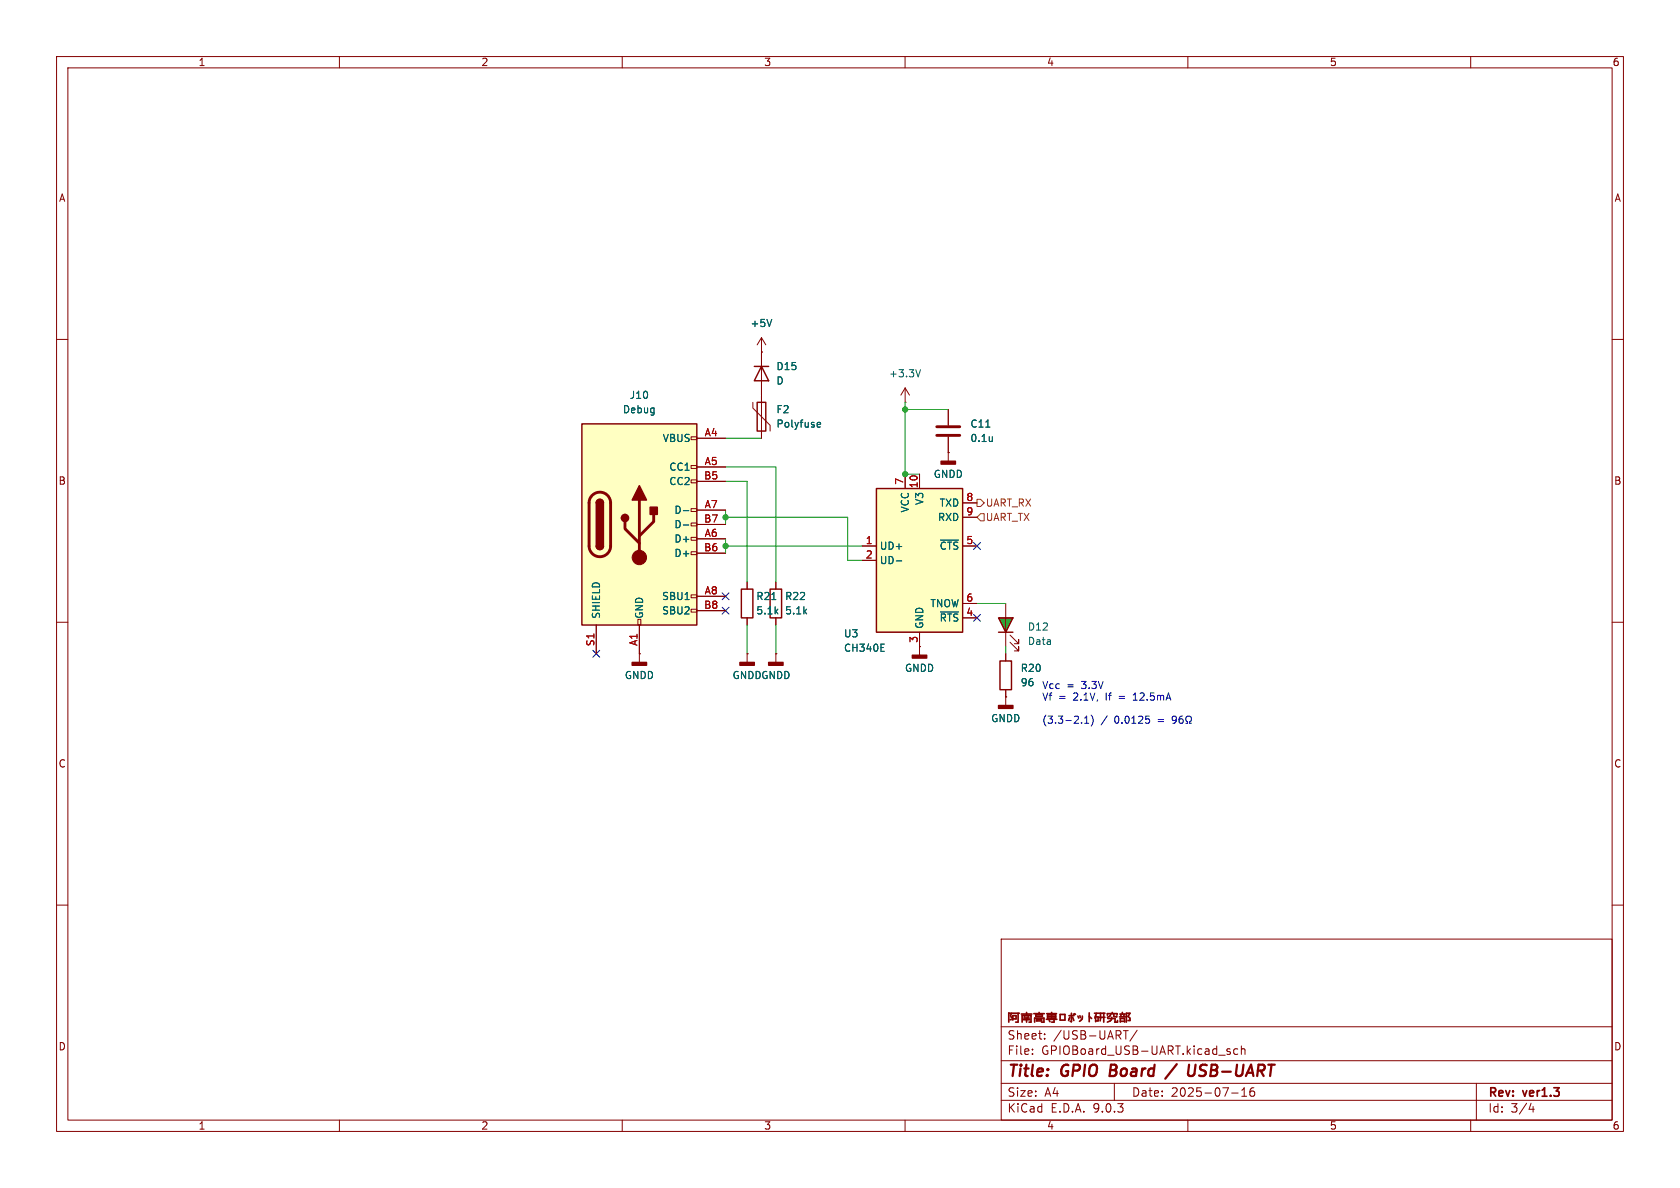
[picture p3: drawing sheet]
(kicad_sch
 (version 20250114)
 (generator "eeschema")
 (generator_version "9.0")
 (paper "A4")
 (title_block
  (title "GPIO Board / USB-UART")
  (date "2025-07-16")
  (rev "ver1.3")
  (company "阿南高専ロボット研究部"))
 (lib_symbols
  (symbol "Connector:USB_C_Receptacle_USB2.0_16P"
   (pin_names
    (offset 1.016)) (exclude_from_sim no) (in_bom yes) (on_board yes)
   (property "Reference" "J" (at 0 22.225 0) (effects (font (size 1.27 1.27))))
   (property "Value" "USB_C_Receptacle_USB2.0_16P" (at 0 19.685 0) (effects (font (size 1.27 1.27))))
   (property "Footprint" "" (at 3.81 0 0) (effects (font (size 1.27 1.27)) (hide yes)))
   (property "Datasheet" "https://www.usb.org/sites/default/files/documents/usb_type-c.zip" (at 3.81 0 0) (effects (font (size 1.27 1.27)) (hide yes)))
   (property "Description" "USB 2.0-only 16P Type-C Receptacle connector" (at 0 0 0) (effects (font (size 1.27 1.27)) (hide yes)))
   (symbol "USB_C_Receptacle_USB2.0_16P_0_0"
    (rectangle (start -0.254 -17.78) (end 0.254 -16.764) (stroke (width 0) (type default)) (fill (type none)))
    (rectangle (start 10.16 15.494) (end 9.144 14.986) (stroke (width 0) (type default)) (fill (type none)))
    (rectangle (start 10.16 10.414) (end 9.144 9.906) (stroke (width 0) (type default)) (fill (type none)))
    (rectangle (start 10.16 7.874) (end 9.144 7.366) (stroke (width 0) (type default)) (fill (type none)))
    (rectangle (start 10.16 2.794) (end 9.144 2.286) (stroke (width 0) (type default)) (fill (type none)))
    (rectangle (start 10.16 0.254) (end 9.144 -0.254) (stroke (width 0) (type default)) (fill (type none)))
    (rectangle (start 10.16 -2.286) (end 9.144 -2.794) (stroke (width 0) (type default)) (fill (type none)))
    (rectangle (start 10.16 -4.826) (end 9.144 -5.334) (stroke (width 0) (type default)) (fill (type none)))
    (rectangle (start 10.16 -12.446) (end 9.144 -12.954) (stroke (width 0) (type default)) (fill (type none)))
    (rectangle (start 10.16 -14.986) (end 9.144 -15.494) (stroke (width 0) (type default)) (fill (type none))))
   (symbol "USB_C_Receptacle_USB2.0_16P_0_1"
    (rectangle (start -10.16 17.78) (end 10.16 -17.78) (stroke (width 0.254) (type default)) (fill (type background)))
    (polyline (pts (xy -8.89 -3.81) (xy -8.89 3.81)) (stroke (width 0.508) (type default)) (fill (type none)))
    (rectangle (start -7.62 -3.81) (end -6.35 3.81) (stroke (width 0.254) (type default)) (fill (type outline)))
    (arc (start -7.62 3.81) (mid -6.985 4.4423) (end -6.35 3.81) (stroke (width 0.254) (type default)) (fill (type none)))
    (arc (start -7.62 3.81) (mid -6.985 4.4423) (end -6.35 3.81) (stroke (width 0.254) (type default)) (fill (type outline)))
    (arc (start -8.89 3.81) (mid -6.985 5.7067) (end -5.08 3.81) (stroke (width 0.508) (type default)) (fill (type none)))
    (arc (start -5.08 -3.81) (mid -6.985 -5.7067) (end -8.89 -3.81) (stroke (width 0.508) (type default)) (fill (type none)))
    (arc (start -6.35 -3.81) (mid -6.985 -4.4423) (end -7.62 -3.81) (stroke (width 0.254) (type default)) (fill (type none)))
    (arc (start -6.35 -3.81) (mid -6.985 -4.4423) (end -7.62 -3.81) (stroke (width 0.254) (type default)) (fill (type outline)))
    (polyline (pts (xy -5.08 3.81) (xy -5.08 -3.81)) (stroke (width 0.508) (type default)) (fill (type none)))
    (circle (center -2.54 1.143) (radius 0.635) (stroke (width 0.254) (type default)) (fill (type outline)))
    (polyline (pts (xy -1.27 4.318) (xy 0 6.858) (xy 1.27 4.318) (xy -1.27 4.318)) (stroke (width 0.254) (type default)) (fill (type outline)))
    (polyline (pts (xy 0 -2.032) (xy 2.54 0.508) (xy 2.54 1.778)) (stroke (width 0.508) (type default)) (fill (type none)))
    (polyline (pts (xy 0 -3.302) (xy -2.54 -0.762) (xy -2.54 0.508)) (stroke (width 0.508) (type default)) (fill (type none)))
    (polyline (pts (xy 0 -5.842) (xy 0 4.318)) (stroke (width 0.508) (type default)) (fill (type none)))
    (circle (center 0 -5.842) (radius 1.27) (stroke (width 0) (type default)) (fill (type outline)))
    (rectangle (start 1.905 1.778) (end 3.175 3.048) (stroke (width 0.254) (type default)) (fill (type outline))))
   (symbol "USB_C_Receptacle_USB2.0_16P_1_1"
    (pin passive line (at -7.62 -22.86 90) (length 5.08) (name "SHIELD" (effects (font (size 1.27 1.27)))) (number "S1" (effects (font (size 1.27 1.27)))))
    (pin passive line (at 0 -22.86 90) (length 5.08) (name "GND" (effects (font (size 1.27 1.27)))) (number "A1" (effects (font (size 1.27 1.27)))))
    (pin passive line (at 0 -22.86 90) (length 5.08) (hide yes) (name "GND" (effects (font (size 1.27 1.27)))) (number "A12" (effects (font (size 1.27 1.27)))))
    (pin passive line (at 0 -22.86 90) (length 5.08) (hide yes) (name "GND" (effects (font (size 1.27 1.27)))) (number "B1" (effects (font (size 1.27 1.27)))))
    (pin passive line (at 0 -22.86 90) (length 5.08) (hide yes) (name "GND" (effects (font (size 1.27 1.27)))) (number "B12" (effects (font (size 1.27 1.27)))))
    (pin passive line (at 15.24 15.24 180) (length 5.08) (name "VBUS" (effects (font (size 1.27 1.27)))) (number "A4" (effects (font (size 1.27 1.27)))))
    (pin passive line (at 15.24 15.24 180) (length 5.08) (hide yes) (name "VBUS" (effects (font (size 1.27 1.27)))) (number "A9" (effects (font (size 1.27 1.27)))))
    (pin passive line (at 15.24 15.24 180) (length 5.08) (hide yes) (name "VBUS" (effects (font (size 1.27 1.27)))) (number "B4" (effects (font (size 1.27 1.27)))))
    (pin passive line (at 15.24 15.24 180) (length 5.08) (hide yes) (name "VBUS" (effects (font (size 1.27 1.27)))) (number "B9" (effects (font (size 1.27 1.27)))))
    (pin bidirectional line (at 15.24 10.16 180) (length 5.08) (name "CC1" (effects (font (size 1.27 1.27)))) (number "A5" (effects (font (size 1.27 1.27)))))
    (pin bidirectional line (at 15.24 7.62 180) (length 5.08) (name "CC2" (effects (font (size 1.27 1.27)))) (number "B5" (effects (font (size 1.27 1.27)))))
    (pin bidirectional line (at 15.24 2.54 180) (length 5.08) (name "D-" (effects (font (size 1.27 1.27)))) (number "A7" (effects (font (size 1.27 1.27)))))
    (pin bidirectional line (at 15.24 0 180) (length 5.08) (name "D-" (effects (font (size 1.27 1.27)))) (number "B7" (effects (font (size 1.27 1.27)))))
    (pin bidirectional line (at 15.24 -2.54 180) (length 5.08) (name "D+" (effects (font (size 1.27 1.27)))) (number "A6" (effects (font (size 1.27 1.27)))))
    (pin bidirectional line (at 15.24 -5.08 180) (length 5.08) (name "D+" (effects (font (size 1.27 1.27)))) (number "B6" (effects (font (size 1.27 1.27)))))
    (pin bidirectional line (at 15.24 -12.7 180) (length 5.08) (name "SBU1" (effects (font (size 1.27 1.27)))) (number "A8" (effects (font (size 1.27 1.27)))))
    (pin bidirectional line (at 15.24 -15.24 180) (length 5.08) (name "SBU2" (effects (font (size 1.27 1.27)))) (number "B8" (effects (font (size 1.27 1.27))))))
   (embedded_fonts no))
  (symbol "Device:C"
   (pin_numbers (hide yes))
   (pin_names
    (offset 0.254)) (exclude_from_sim no) (in_bom yes) (on_board yes)
   (property "Reference" "C" (at 0.635 2.54 0) (effects (font (size 1.27 1.27)) (justify left)))
   (property "Value" "C" (at 0.635 -2.54 0) (effects (font (size 1.27 1.27)) (justify left)))
   (property "Footprint" "" (at 0.9652 -3.81 0) (effects (font (size 1.27 1.27)) (hide yes)))
   (property "Datasheet" "~" (at 0 0 0) (effects (font (size 1.27 1.27)) (hide yes)))
   (property "Description" "Unpolarized capacitor" (at 0 0 0) (effects (font (size 1.27 1.27)) (hide yes)))
   (symbol "C_0_1"
    (polyline (pts (xy -2.032 0.762) (xy 2.032 0.762)) (stroke (width 0.508) (type default)) (fill (type none)))
    (polyline (pts (xy -2.032 -0.762) (xy 2.032 -0.762)) (stroke (width 0.508) (type default)) (fill (type none))))
   (symbol "C_1_1"
    (pin passive line (at 0 3.81 270) (length 2.794) (name "~" (effects (font (size 1.27 1.27)))) (number "1" (effects (font (size 1.27 1.27)))))
    (pin passive line (at 0 -3.81 90) (length 2.794) (name "~" (effects (font (size 1.27 1.27)))) (number "2" (effects (font (size 1.27 1.27))))))
   (embedded_fonts no))
  (symbol "Device:D"
   (pin_numbers (hide yes))
   (pin_names
    (offset 1.016) (hide yes)) (exclude_from_sim no) (in_bom yes) (on_board yes)
   (property "Reference" "D" (at 0 2.54 0) (effects (font (size 1.27 1.27))))
   (property "Value" "D" (at 0 -2.54 0) (effects (font (size 1.27 1.27))))
   (property "Footprint" "" (at 0 0 0) (effects (font (size 1.27 1.27)) (hide yes)))
   (property "Datasheet" "~" (at 0 0 0) (effects (font (size 1.27 1.27)) (hide yes)))
   (property "Description" "Diode" (at 0 0 0) (effects (font (size 1.27 1.27)) (hide yes)))
   (property "Sim.Device" "D" (at 0 0 0) (effects (font (size 1.27 1.27)) (hide yes)))
   (property "Sim.Pins" "1=K 2=A" (at 0 0 0) (effects (font (size 1.27 1.27)) (hide yes)))
   (symbol "D_0_1"
    (polyline (pts (xy -1.27 1.27) (xy -1.27 -1.27)) (stroke (width 0.254) (type default)) (fill (type none)))
    (polyline (pts (xy 1.27 1.27) (xy 1.27 -1.27) (xy -1.27 0) (xy 1.27 1.27)) (stroke (width 0.254) (type default)) (fill (type none)))
    (polyline (pts (xy 1.27 0) (xy -1.27 0)) (stroke (width 0) (type default)) (fill (type none))))
   (symbol "D_1_1"
    (pin passive line (at -3.81 0 0) (length 2.54) (name "K" (effects (font (size 1.27 1.27)))) (number "1" (effects (font (size 1.27 1.27)))))
    (pin passive line (at 3.81 0 180) (length 2.54) (name "A" (effects (font (size 1.27 1.27)))) (number "2" (effects (font (size 1.27 1.27))))))
   (embedded_fonts no))
  (symbol "Device:LED"
   (pin_numbers (hide yes))
   (pin_names
    (offset 1.016) (hide yes)) (exclude_from_sim no) (in_bom yes) (on_board yes)
   (property "Reference" "D12" (at -0.3174 -3.81 90) (effects (font (size 1.27 1.27)) (justify right)))
   (property "Value" "Data" (at -2.8574 -3.81 90) (effects (font (size 1.27 1.27)) (justify right)))
   (property "Footprint" "LED_SMD:LED_0603_1608Metric" (at 0 0 0) (effects (font (size 1.27 1.27)) (hide yes)))
   (property "Datasheet" "~" (at 0 0 0) (effects (font (size 1.27 1.27)) (hide yes)))
   (property "Description" "Light emitting diode" (at 0 0 0) (effects (font (size 1.27 1.27)) (hide yes)))
   (property "Sim.Pins" "1=K 2=A" (at 0 0 0) (effects (font (size 1.27 1.27)) (hide yes)))
   (property "Name" "SML-D14MWT86A" (at 0 0 0) (effects (font (size 1.27 1.27)) (hide yes)))
   (property "URL" "https://www.digikey.jp/ja/products/detail/rohm-semiconductor/SML-D14MWT86A/9448204" (at 0 0 0) (effects (font (size 1.27 1.27)) (hide yes)))
   (property "Price" "53" (at 0 0 0) (effects (font (size 1.27 1.27)) (hide yes)))
   (symbol "LED_0_1"
    (polyline (pts (xy -3.048 -0.762) (xy -4.572 -2.286) (xy -3.81 -2.286) (xy -4.572 -2.286) (xy -4.572 -1.524)) (stroke (width 0) (type default)) (fill (type none)))
    (polyline (pts (xy -1.778 -0.762) (xy -3.302 -2.286) (xy -2.54 -2.286) (xy -3.302 -2.286) (xy -3.302 -1.524)) (stroke (width 0) (type default)) (fill (type none)))
    (polyline (pts (xy -1.27 0) (xy 1.27 0)) (stroke (width 0) (type default)) (fill (type none)))
    (polyline (pts (xy -1.27 -1.27) (xy -1.27 1.27)) (stroke (width 0.254) (type default)) (fill (type none)))
    (polyline (pts (xy 1.27 -1.27) (xy 1.27 1.27) (xy -1.27 0) (xy 1.27 -1.27)) (stroke (width 0.254) (type default)) (fill (type color) (color 0 191 0 1))))
   (symbol "LED_1_1"
    (pin passive line (at -3.81 0 0) (length 2.54) (name "K" (effects (font (size 1.27 1.27)))) (number "1" (effects (font (size 1.27 1.27)))))
    (pin passive line (at 3.81 0 180) (length 2.54) (name "A" (effects (font (size 1.27 1.27)))) (number "2" (effects (font (size 1.27 1.27))))))
   (embedded_fonts no))
  (symbol "Device:Polyfuse"
   (pin_numbers (hide yes))
   (pin_names
    (offset 0)) (exclude_from_sim no) (in_bom yes) (on_board yes)
   (property "Reference" "F" (at -2.54 0 90) (effects (font (size 1.27 1.27))))
   (property "Value" "Polyfuse" (at 2.54 0 90) (effects (font (size 1.27 1.27))))
   (property "Footprint" "" (at 1.27 -5.08 0) (effects (font (size 1.27 1.27)) (justify left) (hide yes)))
   (property "Datasheet" "~" (at 0 0 0) (effects (font (size 1.27 1.27)) (hide yes)))
   (property "Description" "Resettable fuse, polymeric positive temperature coefficient" (at 0 0 0) (effects (font (size 1.27 1.27)) (hide yes)))
   (symbol "Polyfuse_0_1"
    (polyline (pts (xy -1.524 2.54) (xy -1.524 1.524) (xy 1.524 -1.524) (xy 1.524 -2.54)) (stroke (width 0) (type default)) (fill (type none)))
    (rectangle (start -0.762 2.54) (end 0.762 -2.54) (stroke (width 0.254) (type default)) (fill (type none)))
    (polyline (pts (xy 0 2.54) (xy 0 -2.54)) (stroke (width 0) (type default)) (fill (type none))))
   (symbol "Polyfuse_1_1"
    (pin passive line (at 0 3.81 270) (length 1.27) (name "~" (effects (font (size 1.27 1.27)))) (number "1" (effects (font (size 1.27 1.27)))))
    (pin passive line (at 0 -3.81 90) (length 1.27) (name "~" (effects (font (size 1.27 1.27)))) (number "2" (effects (font (size 1.27 1.27))))))
   (embedded_fonts no))
  (symbol "Device:R"
   (pin_numbers (hide yes))
   (pin_names
    (offset 0)) (exclude_from_sim no) (in_bom yes) (on_board yes)
   (property "Reference" "R" (at 2.032 0 90) (effects (font (size 1.27 1.27))))
   (property "Value" "R" (at 0 0 90) (effects (font (size 1.27 1.27))))
   (property "Footprint" "" (at -1.778 0 90) (effects (font (size 1.27 1.27)) (hide yes)))
   (property "Datasheet" "~" (at 0 0 0) (effects (font (size 1.27 1.27)) (hide yes)))
   (property "Description" "Resistor" (at 0 0 0) (effects (font (size 1.27 1.27)) (hide yes)))
   (symbol "R_0_1"
    (rectangle (start -1.016 -2.54) (end 1.016 2.54) (stroke (width 0.254) (type default)) (fill (type none))))
   (symbol "R_1_1"
    (pin passive line (at 0 3.81 270) (length 1.27) (name "~" (effects (font (size 1.27 1.27)))) (number "1" (effects (font (size 1.27 1.27)))))
    (pin passive line (at 0 -3.81 90) (length 1.27) (name "~" (effects (font (size 1.27 1.27)))) (number "2" (effects (font (size 1.27 1.27))))))
   (embedded_fonts no))
  (symbol "Interface_USB:CH340E" (exclude_from_sim no) (in_bom yes) (on_board yes)
   (property "Reference" "U" (at -5.08 13.97 0) (effects (font (size 1.27 1.27)) (justify right)))
   (property "Value" "CH340E" (at 1.27 13.97 0) (effects (font (size 1.27 1.27)) (justify left)))
   (property "Footprint" "Package_SO:MSOP-10_3x3mm_P0.5mm" (at 1.27 -13.97 0) (effects (font (size 1.27 1.27)) (justify left) (hide yes)))
   (property "Datasheet" "https://www.mpja.com/download/35227cpdata.pdf" (at -8.89 20.32 0) (effects (font (size 1.27 1.27)) (hide yes)))
   (property "Description" "USB serial converter, UART, MSOP-10" (at 0 0 0) (effects (font (size 1.27 1.27)) (hide yes)))
   (symbol "CH340E_0_1"
    (rectangle (start -7.62 12.7) (end 7.62 -12.7) (stroke (width 0.254) (type default)) (fill (type background))))
   (symbol "CH340E_1_1"
    (pin bidirectional line (at -10.16 2.54 0) (length 2.54) (name "UD+" (effects (font (size 1.27 1.27)))) (number "1" (effects (font (size 1.27 1.27)))))
    (pin bidirectional line (at -10.16 0 0) (length 2.54) (name "UD-" (effects (font (size 1.27 1.27)))) (number "2" (effects (font (size 1.27 1.27)))))
    (pin power_in line (at -2.54 15.24 270) (length 2.54) (name "VCC" (effects (font (size 1.27 1.27)))) (number "7" (effects (font (size 1.27 1.27)))))
    (pin power_out line (at 0 15.24 270) (length 2.54) (name "V3" (effects (font (size 1.27 1.27)))) (number "10" (effects (font (size 1.27 1.27)))))
    (pin power_in line (at 0 -15.24 90) (length 2.54) (name "GND" (effects (font (size 1.27 1.27)))) (number "3" (effects (font (size 1.27 1.27)))))
    (pin output line (at 10.16 10.16 180) (length 2.54) (name "TXD" (effects (font (size 1.27 1.27)))) (number "8" (effects (font (size 1.27 1.27)))))
    (pin input line (at 10.16 7.62 180) (length 2.54) (name "RXD" (effects (font (size 1.27 1.27)))) (number "9" (effects (font (size 1.27 1.27)))))
    (pin input line (at 10.16 2.54 180) (length 2.54) (name "~{CTS}" (effects (font (size 1.27 1.27)))) (number "5" (effects (font (size 1.27 1.27)))))
    (pin output line (at 10.16 -7.62 180) (length 2.54) (name "TNOW" (effects (font (size 1.27 1.27)))) (number "6" (effects (font (size 1.27 1.27)))))
    (pin output line (at 10.16 -10.16 180) (length 2.54) (name "~{RTS}" (effects (font (size 1.27 1.27)))) (number "4" (effects (font (size 1.27 1.27))))))
   (embedded_fonts no))
  (symbol "power:+3.3V"
   (power)
   (pin_numbers (hide yes))
   (pin_names
    (offset 0) (hide yes)) (exclude_from_sim no) (in_bom yes) (on_board yes)
   (property "Reference" "#PWR" (at 0 -3.81 0) (effects (font (size 1.27 1.27)) (hide yes)))
   (property "Value" "+3.3V" (at 0 3.556 0) (effects (font (size 1.27 1.27))))
   (property "Footprint" "" (at 0 0 0) (effects (font (size 1.27 1.27)) (hide yes)))
   (property "Datasheet" "" (at 0 0 0) (effects (font (size 1.27 1.27)) (hide yes)))
   (property "Description" "Power symbol creates a global label with name \"+3.3V\"" (at 0 0 0) (effects (font (size 1.27 1.27)) (hide yes)))
   (symbol "+3.3V_0_1"
    (polyline (pts (xy -0.762 1.27) (xy 0 2.54)) (stroke (width 0) (type default)) (fill (type none)))
    (polyline (pts (xy 0 2.54) (xy 0.762 1.27)) (stroke (width 0) (type default)) (fill (type none)))
    (polyline (pts (xy 0 0) (xy 0 2.54)) (stroke (width 0) (type default)) (fill (type none))))
   (symbol "+3.3V_1_1"
    (pin power_in line (at 0 0 90) (length 0) (name "~" (effects (font (size 1.27 1.27)))) (number "1" (effects (font (size 1.27 1.27))))))
   (embedded_fonts no))
  (symbol "power:+5V"
   (power)
   (pin_numbers (hide yes))
   (pin_names
    (offset 0) (hide yes)) (exclude_from_sim no) (in_bom yes) (on_board yes)
   (property "Reference" "#PWR" (at 0 -3.81 0) (effects (font (size 1.27 1.27)) (hide yes)))
   (property "Value" "+5V" (at 0 3.556 0) (effects (font (size 1.27 1.27))))
   (property "Footprint" "" (at 0 0 0) (effects (font (size 1.27 1.27)) (hide yes)))
   (property "Datasheet" "" (at 0 0 0) (effects (font (size 1.27 1.27)) (hide yes)))
   (property "Description" "Power symbol creates a global label with name \"+5V\"" (at 0 0 0) (effects (font (size 1.27 1.27)) (hide yes)))
   (symbol "+5V_0_1"
    (polyline (pts (xy -0.762 1.27) (xy 0 2.54)) (stroke (width 0) (type default)) (fill (type none)))
    (polyline (pts (xy 0 2.54) (xy 0.762 1.27)) (stroke (width 0) (type default)) (fill (type none)))
    (polyline (pts (xy 0 0) (xy 0 2.54)) (stroke (width 0) (type default)) (fill (type none))))
   (symbol "+5V_1_1"
    (pin power_in line (at 0 0 90) (length 0) (name "~" (effects (font (size 1.27 1.27)))) (number "1" (effects (font (size 1.27 1.27))))))
   (embedded_fonts no))
  (symbol "power:GNDD"
   (power)
   (pin_numbers (hide yes))
   (pin_names
    (offset 0) (hide yes)) (exclude_from_sim no) (in_bom yes) (on_board yes)
   (property "Reference" "#PWR" (at 0 -6.35 0) (effects (font (size 1.27 1.27)) (hide yes)))
   (property "Value" "GNDD" (at 0 -3.175 0) (effects (font (size 1.27 1.27))))
   (property "Footprint" "" (at 0 0 0) (effects (font (size 1.27 1.27)) (hide yes)))
   (property "Datasheet" "" (at 0 0 0) (effects (font (size 1.27 1.27)) (hide yes)))
   (property "Description" "Power symbol creates a global label with name \"GNDD\" , digital ground" (at 0 0 0) (effects (font (size 1.27 1.27)) (hide yes)))
   (symbol "GNDD_0_1"
    (rectangle (start -1.27 -1.524) (end 1.27 -2.032) (stroke (width 0.254) (type default)) (fill (type outline)))
    (polyline (pts (xy 0 0) (xy 0 -1.524)) (stroke (width 0) (type default)) (fill (type none))))
   (symbol "GNDD_1_1"
    (pin power_in line (at 0 0 270) (length 0) (name "~" (effects (font (size 1.27 1.27)))) (number "1" (effects (font (size 1.27 1.27))))))
   (embedded_fonts no)))
 (text "Vcc = 3.3V\nVf = 2.1V, If = 12.5mA\n\n(3.3-2.1) / 0.0125 = 96Ω"
  (exclude_from_sim no)
  (at 184.15 124.46 0)
  (effects (font (size 1.27 1.27)) (justify left)))
 (junction
  (at 160.02 72.39)
  (diameter 0)
  (color 0 0 0 0))
 (junction
  (at 128.27 96.52)
  (diameter 0)
  (color 0 0 0 0))
 (junction
  (at 128.27 91.44)
  (diameter 0)
  (color 0 0 0 0))
 (junction
  (at 160.02 83.82)
  (diameter 0)
  (color 0 0 0 0))
 (no_connect
  (at 172.72 96.52))
 (no_connect
  (at 105.41 115.57))
 (no_connect
  (at 172.72 109.22))
 (no_connect
  (at 128.27 107.95))
 (no_connect
  (at 128.27 105.41))
 (wire
  (pts (xy 128.27 82.55) (xy 137.16 82.55))
  (stroke (width 0) (type default)))
 (wire
  (pts (xy 160.02 72.39) (xy 160.02 83.82))
  (stroke (width 0) (type default)))
 (wire
  (pts (xy 128.27 85.09) (xy 132.08 85.09))
  (stroke (width 0) (type default)))
 (wire
  (pts (xy 172.72 106.68) (xy 177.8 106.68))
  (stroke (width 0) (type default)))
 (wire
  (pts (xy 160.02 83.82) (xy 162.56 83.82))
  (stroke (width 0) (type default)))
 (wire
  (pts (xy 128.27 96.52) (xy 152.4 96.52))
  (stroke (width 0) (type default)))
 (wire
  (pts (xy 137.16 82.55) (xy 137.16 102.87))
  (stroke (width 0) (type default)))
 (wire
  (pts (xy 177.8 115.57) (xy 177.8 114.3))
  (stroke (width 0) (type default)))
 (wire
  (pts (xy 160.02 71.12) (xy 160.02 72.39))
  (stroke (width 0) (type default)))
 (wire
  (pts (xy 128.27 91.44) (xy 128.27 92.71))
  (stroke (width 0) (type default)))
 (wire
  (pts (xy 160.02 72.39) (xy 167.64 72.39))
  (stroke (width 0) (type default)))
 (wire
  (pts (xy 149.86 91.44) (xy 149.86 99.06))
  (stroke (width 0) (type default)))
 (wire
  (pts (xy 137.16 110.49) (xy 137.16 115.57))
  (stroke (width 0) (type default)))
 (wire
  (pts (xy 128.27 77.47) (xy 134.62 77.47))
  (stroke (width 0) (type default)))
 (wire
  (pts (xy 128.27 95.25) (xy 128.27 96.52))
  (stroke (width 0) (type default)))
 (wire
  (pts (xy 132.08 110.49) (xy 132.08 115.57))
  (stroke (width 0) (type default)))
 (wire
  (pts (xy 128.27 96.52) (xy 128.27 97.79))
  (stroke (width 0) (type default)))
 (wire
  (pts (xy 152.4 99.06) (xy 149.86 99.06))
  (stroke (width 0) (type default)))
 (wire
  (pts (xy 128.27 90.17) (xy 128.27 91.44))
  (stroke (width 0) (type default)))
 (wire
  (pts (xy 132.08 85.09) (xy 132.08 102.87))
  (stroke (width 0) (type default)))
 (wire
  (pts (xy 149.86 91.44) (xy 128.27 91.44))
  (stroke (width 0) (type default)))
 (hierarchical_label "UART_TX"
  (shape input)
  (at 172.72 91.44 0)
  (effects (font (size 1.27 1.27)) (justify left)))
 (hierarchical_label "UART_RX"
  (shape output)
  (at 172.72 88.9 0)
  (effects (font (size 1.27 1.27)) (justify left)))
 (symbol
  (lib_id "Connector:USB_C_Receptacle_USB2.0_16P")
  (at 113.03 92.71 0)
  (unit 1)
  (exclude_from_sim no)
  (in_bom yes)
  (on_board yes)
  (dnp no)
  (fields_autoplaced yes)
  (property "Reference" "J10" (at 113.03 69.85 0) (effects (font (size 1.27 1.27))))
  (property "Value" "Debug" (at 113.03 72.39 0) (effects (font (size 1.27 1.27))))
  (property "Footprint" "Connector_USB:USB_C_Receptacle_GCT_USB4105-xx-A_16P_TopMnt_Horizontal" (at 116.84 92.71 0) (effects (font (size 1.27 1.27)) (hide yes)))
  (property "Datasheet" "https://www.usb.org/sites/default/files/documents/usb_type-c.zip" (at 116.84 92.71 0) (effects (font (size 1.27 1.27)) (hide yes)))
  (property "Description" "USB 2.0-only 16P Type-C Receptacle connector" (at 113.03 92.71 0) (effects (font (size 1.27 1.27)) (hide yes)))
  (property "Name" "5077CR-16-SMC2-BK-TR" (at 113.03 92.71 0) (effects (font (size 1.27 1.27)) (hide yes)))
  (property "URL" "https://akizukidenshi.com/catalog/g/g114356/" (at 113.03 92.71 0) (effects (font (size 1.27 1.27)) (hide yes)))
  (property "Price" "110" (at 113.03 92.71 0) (effects (font (size 1.27 1.27)) (hide yes)))
  (pin "A9")
  (pin "B12")
  (pin "B7")
  (pin "B9")
  (pin "A6")
  (pin "B4")
  (pin "B6")
  (pin "A12")
  (pin "A4")
  (pin "A8")
  (pin "S1")
  (pin "A1")
  (pin "B5")
  (pin "A7")
  (pin "B8")
  (pin "B1")
  (pin "A5"))
 (symbol
  (lib_id "power:+3.3V")
  (at 160.02 71.12 0)
  (unit 1)
  (exclude_from_sim no)
  (in_bom yes)
  (on_board yes)
  (dnp no)
  (fields_autoplaced yes)
  (property "Reference" "#PWR0145" (at 160.02 74.93 0) (effects (font (size 1.27 1.27)) (hide yes)))
  (property "Value" "+3.3V" (at 160.02 66.04 0) (effects (font (size 1.27 1.27))))
  (property "Footprint" "" (at 160.02 71.12 0) (effects (font (size 1.27 1.27)) (hide yes)))
  (property "Datasheet" "" (at 160.02 71.12 0) (effects (font (size 1.27 1.27)) (hide yes)))
  (property "Description" "Power symbol creates a global label with name \"+3.3V\"" (at 160.02 71.12 0) (effects (font (size 1.27 1.27)) (hide yes)))
  (pin "1"))
 (symbol
  (lib_id "power:GNDD")
  (at 132.08 115.57 0)
  (unit 1)
  (exclude_from_sim no)
  (in_bom yes)
  (on_board yes)
  (dnp no)
  (fields_autoplaced yes)
  (property "Reference" "#PWR0141" (at 132.08 121.92 0) (effects (font (size 1.27 1.27)) (hide yes)))
  (property "Value" "GNDD" (at 132.08 119.38 0) (effects (font (size 1.27 1.27))))
  (property "Footprint" "" (at 132.08 115.57 0) (effects (font (size 1.27 1.27)) (hide yes)))
  (property "Datasheet" "" (at 132.08 115.57 0) (effects (font (size 1.27 1.27)) (hide yes)))
  (property "Description" "Power symbol creates a global label with name \"GNDD\" , digital ground" (at 132.08 115.57 0) (effects (font (size 1.27 1.27)) (hide yes)))
  (pin "1"))
 (symbol
  (lib_id "power:GNDD")
  (at 177.8 123.19 0)
  (unit 1)
  (exclude_from_sim no)
  (in_bom yes)
  (on_board yes)
  (dnp no)
  (fields_autoplaced yes)
  (property "Reference" "#PWR0144" (at 177.8 129.54 0) (effects (font (size 1.27 1.27)) (hide yes)))
  (property "Value" "GNDD" (at 177.8 127 0) (effects (font (size 1.27 1.27))))
  (property "Footprint" "" (at 177.8 123.19 0) (effects (font (size 1.27 1.27)) (hide yes)))
  (property "Datasheet" "" (at 177.8 123.19 0) (effects (font (size 1.27 1.27)) (hide yes)))
  (property "Description" "Power symbol creates a global label with name \"GNDD\" , digital ground" (at 177.8 123.19 0) (effects (font (size 1.27 1.27)) (hide yes)))
  (pin "1"))
 (symbol
  (lib_id "power:GNDD")
  (at 137.16 115.57 0)
  (unit 1)
  (exclude_from_sim no)
  (in_bom yes)
  (on_board yes)
  (dnp no)
  (fields_autoplaced yes)
  (property "Reference" "#PWR0140" (at 137.16 121.92 0) (effects (font (size 1.27 1.27)) (hide yes)))
  (property "Value" "GNDD" (at 137.16 119.38 0) (effects (font (size 1.27 1.27))))
  (property "Footprint" "" (at 137.16 115.57 0) (effects (font (size 1.27 1.27)) (hide yes)))
  (property "Datasheet" "" (at 137.16 115.57 0) (effects (font (size 1.27 1.27)) (hide yes)))
  (property "Description" "Power symbol creates a global label with name \"GNDD\" , digital ground" (at 137.16 115.57 0) (effects (font (size 1.27 1.27)) (hide yes)))
  (pin "1"))
 (symbol
  (lib_id "Interface_USB:CH340E")
  (at 162.56 99.06 0)
  (unit 1)
  (exclude_from_sim no)
  (in_bom yes)
  (on_board yes)
  (dnp no)
  (property "Reference" "U3" (at 149.098 112.014 0) (effects (font (size 1.27 1.27)) (justify left)))
  (property "Value" "CH340E" (at 149.098 114.554 0) (effects (font (size 1.27 1.27)) (justify left)))
  (property "Footprint" "Package_SO:MSOP-10_3x3mm_P0.5mm" (at 163.83 113.03 0) (effects (font (size 1.27 1.27)) (justify left) (hide yes)))
  (property "Datasheet" "https://www.mpja.com/download/35227cpdata.pdf" (at 153.67 78.74 0) (effects (font (size 1.27 1.27)) (hide yes)))
  (property "Description" "USB serial converter, UART, MSOP-10" (at 162.56 99.06 0) (effects (font (size 1.27 1.27)) (hide yes)))
  (property "Name" "CH340E" (at 162.56 99.06 0) (effects (font (size 1.27 1.27)) (hide yes)))
  (property "URL" "https://akizukidenshi.com/catalog/g/g113543/" (at 162.56 99.06 0) (effects (font (size 1.27 1.27)) (hide yes)))
  (property "Price" "90" (at 162.56 99.06 0) (effects (font (size 1.27 1.27)) (hide yes)))
  (pin "3")
  (pin "10")
  (pin "8")
  (pin "9")
  (pin "7")
  (pin "4")
  (pin "6")
  (pin "5")
  (pin "1")
  (pin "2"))
 (symbol
  (lib_id "Device:C")
  (at 167.64 76.2 0)
  (unit 1)
  (exclude_from_sim no)
  (in_bom yes)
  (on_board yes)
  (dnp no)
  (fields_autoplaced yes)
  (property "Reference" "C11" (at 171.45 74.9299 0) (effects (font (size 1.27 1.27)) (justify left)))
  (property "Value" "0.1u" (at 171.45 77.4699 0) (effects (font (size 1.27 1.27)) (justify left)))
  (property "Footprint" "Capacitor_SMD:C_0603_1608Metric" (at 168.6052 80.01 0) (effects (font (size 1.27 1.27)) (hide yes)))
  (property "Datasheet" "~" (at 167.64 76.2 0) (effects (font (size 1.27 1.27)) (hide yes)))
  (property "Description" "Unpolarized capacitor" (at 167.64 76.2 0) (effects (font (size 1.27 1.27)) (hide yes)))
  (property "Name" "GCJ188R91H124KA01D" (at 167.64 76.2 0) (effects (font (size 1.27 1.27)) (hide yes)))
  (property "URL" "https://www.digikey.jp/ja/products/detail/murata-electronics/GCJ188R91H124KA01D/13401917" (at 167.64 76.2 0) (effects (font (size 1.27 1.27)) (hide yes)))
  (property "Price" "36" (at 167.64 76.2 0) (effects (font (size 1.27 1.27)) (hide yes)))
  (pin "1")
  (pin "2"))
 (symbol
  (lib_id "Device:D")
  (at 134.62 66.04 270)
  (unit 1)
  (exclude_from_sim no)
  (in_bom yes)
  (on_board yes)
  (dnp no)
  (fields_autoplaced yes)
  (property "Reference" "D15" (at 137.16 64.7699 90) (effects (font (size 1.27 1.27)) (justify left)))
  (property "Value" "D" (at 137.16 67.3099 90) (effects (font (size 1.27 1.27)) (justify left)))
  (property "Footprint" "Diode_SMD:Nexperia_CFP3_SOD-123W" (at 134.62 66.04 0) (effects (font (size 1.27 1.27)) (hide yes)))
  (property "Datasheet" "~" (at 134.62 66.04 0) (effects (font (size 1.27 1.27)) (hide yes)))
  (property "Description" "Diode" (at 134.62 66.04 0) (effects (font (size 1.27 1.27)) (hide yes)))
  (property "Sim.Device" "D" (at 134.62 66.04 0) (effects (font (size 1.27 1.27)) (hide yes)))
  (property "Sim.Pins" "1=K 2=A" (at 134.62 66.04 0) (effects (font (size 1.27 1.27)) (hide yes)))
  (property "Name" "PMEG3010ER,115" (at 134.62 66.04 0) (effects (font (size 1.27 1.27)) (hide yes)))
  (property "URL" "https://www.digikey.jp/ja/products/detail/nexperia-usa-inc/PMEG3010ER-115/2119868" (at 134.62 66.04 0) (effects (font (size 1.27 1.27)) (hide yes)))
  (property "Price" "30" (at 134.62 66.04 0) (effects (font (size 1.27 1.27)) (hide yes)))
  (pin "2")
  (pin "1"))
 (symbol
  (lib_id "Device:LED")
  (at 177.8 110.49 90)
  (unit 1)
  (exclude_from_sim no)
  (in_bom yes)
  (on_board yes)
  (dnp no)
  (fields_autoplaced yes)
  (property "Reference" "D12" (at 181.61 110.8074 90) (effects (font (size 1.27 1.27)) (justify right)))
  (property "Value" "Data" (at 181.61 113.3474 90) (effects (font (size 1.27 1.27)) (justify right)))
  (property "Footprint" "LED_SMD:LED_0603_1608Metric" (at 177.8 110.49 0) (effects (font (size 1.27 1.27)) (hide yes)))
  (property "Datasheet" "~" (at 177.8 110.49 0) (effects (font (size 1.27 1.27)) (hide yes)))
  (property "Description" "Light emitting diode" (at 177.8 110.49 0) (effects (font (size 1.27 1.27)) (hide yes)))
  (property "Sim.Pins" "1=K 2=A" (at 177.8 110.49 0) (effects (font (size 1.27 1.27)) (hide yes)))
  (property "Name" "SML-D14MWT86A" (at 177.8 110.49 0) (effects (font (size 1.27 1.27)) (hide yes)))
  (property "URL" "https://www.digikey.jp/ja/products/detail/rohm-semiconductor/SML-D14MWT86A/9448204" (at 177.8 110.49 0) (effects (font (size 1.27 1.27)) (hide yes)))
  (property "Price" "53" (at 177.8 110.49 0) (effects (font (size 1.27 1.27)) (hide yes)))
  (pin "1")
  (pin "2"))
 (symbol
  (lib_id "power:+5V")
  (at 134.62 62.23 0)
  (unit 1)
  (exclude_from_sim no)
  (in_bom yes)
  (on_board yes)
  (dnp no)
  (fields_autoplaced yes)
  (property "Reference" "#PWR0139" (at 134.62 66.04 0) (effects (font (size 1.27 1.27)) (hide yes)))
  (property "Value" "+5V" (at 134.62 57.15 0) (effects (font (size 1.27 1.27))))
  (property "Footprint" "" (at 134.62 62.23 0) (effects (font (size 1.27 1.27)) (hide yes)))
  (property "Datasheet" "" (at 134.62 62.23 0) (effects (font (size 1.27 1.27)) (hide yes)))
  (property "Description" "Power symbol creates a global label with name \"+5V\"" (at 134.62 62.23 0) (effects (font (size 1.27 1.27)) (hide yes)))
  (pin "1"))
 (symbol
  (lib_id "Device:R")
  (at 132.08 106.68 0)
  (unit 1)
  (exclude_from_sim no)
  (in_bom yes)
  (on_board yes)
  (dnp no)
  (property "Reference" "R21" (at 133.604 105.41 0) (effects (font (size 1.27 1.27)) (justify left)))
  (property "Value" "5.1k" (at 133.604 107.95 0) (effects (font (size 1.27 1.27)) (justify left)))
  (property "Footprint" "Resistor_SMD:R_0603_1608Metric" (at 130.302 106.68 90) (effects (font (size 1.27 1.27)) (hide yes)))
  (property "Datasheet" "~" (at 132.08 106.68 0) (effects (font (size 1.27 1.27)) (hide yes)))
  (property "Description" "Resistor" (at 132.08 106.68 0) (effects (font (size 1.27 1.27)) (hide yes)))
  (property "Name" "ESR03EZPJ512" (at 132.08 106.68 0) (effects (font (size 1.27 1.27)) (hide yes)))
  (property "URL" "https://www.digikey.jp/ja/products/detail/rohm-semiconductor/ESR03EZPJ512/1762735" (at 132.08 106.68 0) (effects (font (size 1.27 1.27)) (hide yes)))
  (property "Price" "22" (at 132.08 106.68 0) (effects (font (size 1.27 1.27)) (hide yes)))
  (pin "1")
  (pin "2"))
 (symbol
  (lib_id "power:GNDD")
  (at 113.03 115.57 0)
  (unit 1)
  (exclude_from_sim no)
  (in_bom yes)
  (on_board yes)
  (dnp no)
  (fields_autoplaced yes)
  (property "Reference" "#PWR0138" (at 113.03 121.92 0) (effects (font (size 1.27 1.27)) (hide yes)))
  (property "Value" "GNDD" (at 113.03 119.38 0) (effects (font (size 1.27 1.27))))
  (property "Footprint" "" (at 113.03 115.57 0) (effects (font (size 1.27 1.27)) (hide yes)))
  (property "Datasheet" "" (at 113.03 115.57 0) (effects (font (size 1.27 1.27)) (hide yes)))
  (property "Description" "Power symbol creates a global label with name \"GNDD\" , digital ground" (at 113.03 115.57 0) (effects (font (size 1.27 1.27)) (hide yes)))
  (pin "1"))
 (symbol
  (lib_id "Device:Polyfuse")
  (at 134.62 73.66 0)
  (unit 1)
  (exclude_from_sim no)
  (in_bom yes)
  (on_board yes)
  (dnp no)
  (fields_autoplaced yes)
  (property "Reference" "F2" (at 137.16 72.3899 0) (effects (font (size 1.27 1.27)) (justify left)))
  (property "Value" "Polyfuse" (at 137.16 74.9299 0) (effects (font (size 1.27 1.27)) (justify left)))
  (property "Footprint" "Anan-Robo_Footprint_Library:MF-FSMF" (at 135.89 78.74 0) (effects (font (size 1.27 1.27)) (justify left) (hide yes)))
  (property "Datasheet" "~" (at 134.62 73.66 0) (effects (font (size 1.27 1.27)) (hide yes)))
  (property "Description" "Resettable fuse, polymeric positive temperature coefficient" (at 134.62 73.66 0) (effects (font (size 1.27 1.27)) (hide yes)))
  (property "Name" "MF-FSMF020X-2" (at 134.62 73.66 0) (effects (font (size 1.27 1.27)) (hide yes)))
  (property "URL" "https://akizukidenshi.com/catalog/g/g114311/" (at 134.62 73.66 0) (effects (font (size 1.27 1.27)) (hide yes)))
  (property "Price" "20" (at 134.62 73.66 0) (effects (font (size 1.27 1.27)) (hide yes)))
  (pin "1")
  (pin "2"))
 (symbol
  (lib_id "power:GNDD")
  (at 162.56 114.3 0)
  (unit 1)
  (exclude_from_sim no)
  (in_bom yes)
  (on_board yes)
  (dnp no)
  (fields_autoplaced yes)
  (property "Reference" "#PWR0142" (at 162.56 120.65 0) (effects (font (size 1.27 1.27)) (hide yes)))
  (property "Value" "GNDD" (at 162.56 118.11 0) (effects (font (size 1.27 1.27))))
  (property "Footprint" "" (at 162.56 114.3 0) (effects (font (size 1.27 1.27)) (hide yes)))
  (property "Datasheet" "" (at 162.56 114.3 0) (effects (font (size 1.27 1.27)) (hide yes)))
  (property "Description" "Power symbol creates a global label with name \"GNDD\" , digital ground" (at 162.56 114.3 0) (effects (font (size 1.27 1.27)) (hide yes)))
  (pin "1"))
 (symbol
  (lib_id "Device:R")
  (at 137.16 106.68 0)
  (unit 1)
  (exclude_from_sim no)
  (in_bom yes)
  (on_board yes)
  (dnp no)
  (property "Reference" "R22" (at 138.684 105.41 0) (effects (font (size 1.27 1.27)) (justify left)))
  (property "Value" "5.1k" (at 138.684 107.95 0) (effects (font (size 1.27 1.27)) (justify left)))
  (property "Footprint" "Resistor_SMD:R_0603_1608Metric" (at 135.382 106.68 90) (effects (font (size 1.27 1.27)) (hide yes)))
  (property "Datasheet" "~" (at 137.16 106.68 0) (effects (font (size 1.27 1.27)) (hide yes)))
  (property "Description" "Resistor" (at 137.16 106.68 0) (effects (font (size 1.27 1.27)) (hide yes)))
  (property "Name" "ESR03EZPJ512" (at 137.16 106.68 0) (effects (font (size 1.27 1.27)) (hide yes)))
  (property "URL" "https://www.digikey.jp/ja/products/detail/rohm-semiconductor/ESR03EZPJ512/1762735" (at 137.16 106.68 0) (effects (font (size 1.27 1.27)) (hide yes)))
  (property "Price" "22" (at 137.16 106.68 0) (effects (font (size 1.27 1.27)) (hide yes)))
  (pin "1")
  (pin "2"))
 (symbol
  (lib_id "Device:R")
  (at 177.8 119.38 0)
  (unit 1)
  (exclude_from_sim no)
  (in_bom yes)
  (on_board yes)
  (dnp no)
  (fields_autoplaced yes)
  (property "Reference" "R20" (at 180.34 118.1099 0) (effects (font (size 1.27 1.27)) (justify left)))
  (property "Value" "96" (at 180.34 120.6499 0) (effects (font (size 1.27 1.27)) (justify left)))
  (property "Footprint" "Resistor_SMD:R_0603_1608Metric" (at 176.022 119.38 90) (effects (font (size 1.27 1.27)) (hide yes)))
  (property "Datasheet" "~" (at 177.8 119.38 0) (effects (font (size 1.27 1.27)) (hide yes)))
  (property "Description" "Resistor" (at 177.8 119.38 0) (effects (font (size 1.27 1.27)) (hide yes)))
  (property "Name" "ESR03EZPJ101" (at 177.8 119.38 0) (effects (font (size 1.27 1.27)) (hide yes)))
  (property "URL" "https://www.digikey.jp/ja/products/detail/rohm-semiconductor/ESR03EZPJ101/1983452" (at 177.8 119.38 0) (effects (font (size 1.27 1.27)) (hide yes)))
  (property "Price" "22" (at 177.8 119.38 0) (effects (font (size 1.27 1.27)) (hide yes)))
  (pin "1")
  (pin "2"))
 (symbol
  (lib_id "power:GNDD")
  (at 167.64 80.01 0)
  (unit 1)
  (exclude_from_sim no)
  (in_bom yes)
  (on_board yes)
  (dnp no)
  (fields_autoplaced yes)
  (property "Reference" "#PWR0143" (at 167.64 86.36 0) (effects (font (size 1.27 1.27)) (hide yes)))
  (property "Value" "GNDD" (at 167.64 83.82 0) (effects (font (size 1.27 1.27))))
  (property "Footprint" "" (at 167.64 80.01 0) (effects (font (size 1.27 1.27)) (hide yes)))
  (property "Datasheet" "" (at 167.64 80.01 0) (effects (font (size 1.27 1.27)) (hide yes)))
  (property "Description" "Power symbol creates a global label with name \"GNDD\" , digital ground" (at 167.64 80.01 0) (effects (font (size 1.27 1.27)) (hide yes)))
  (pin "1")))
